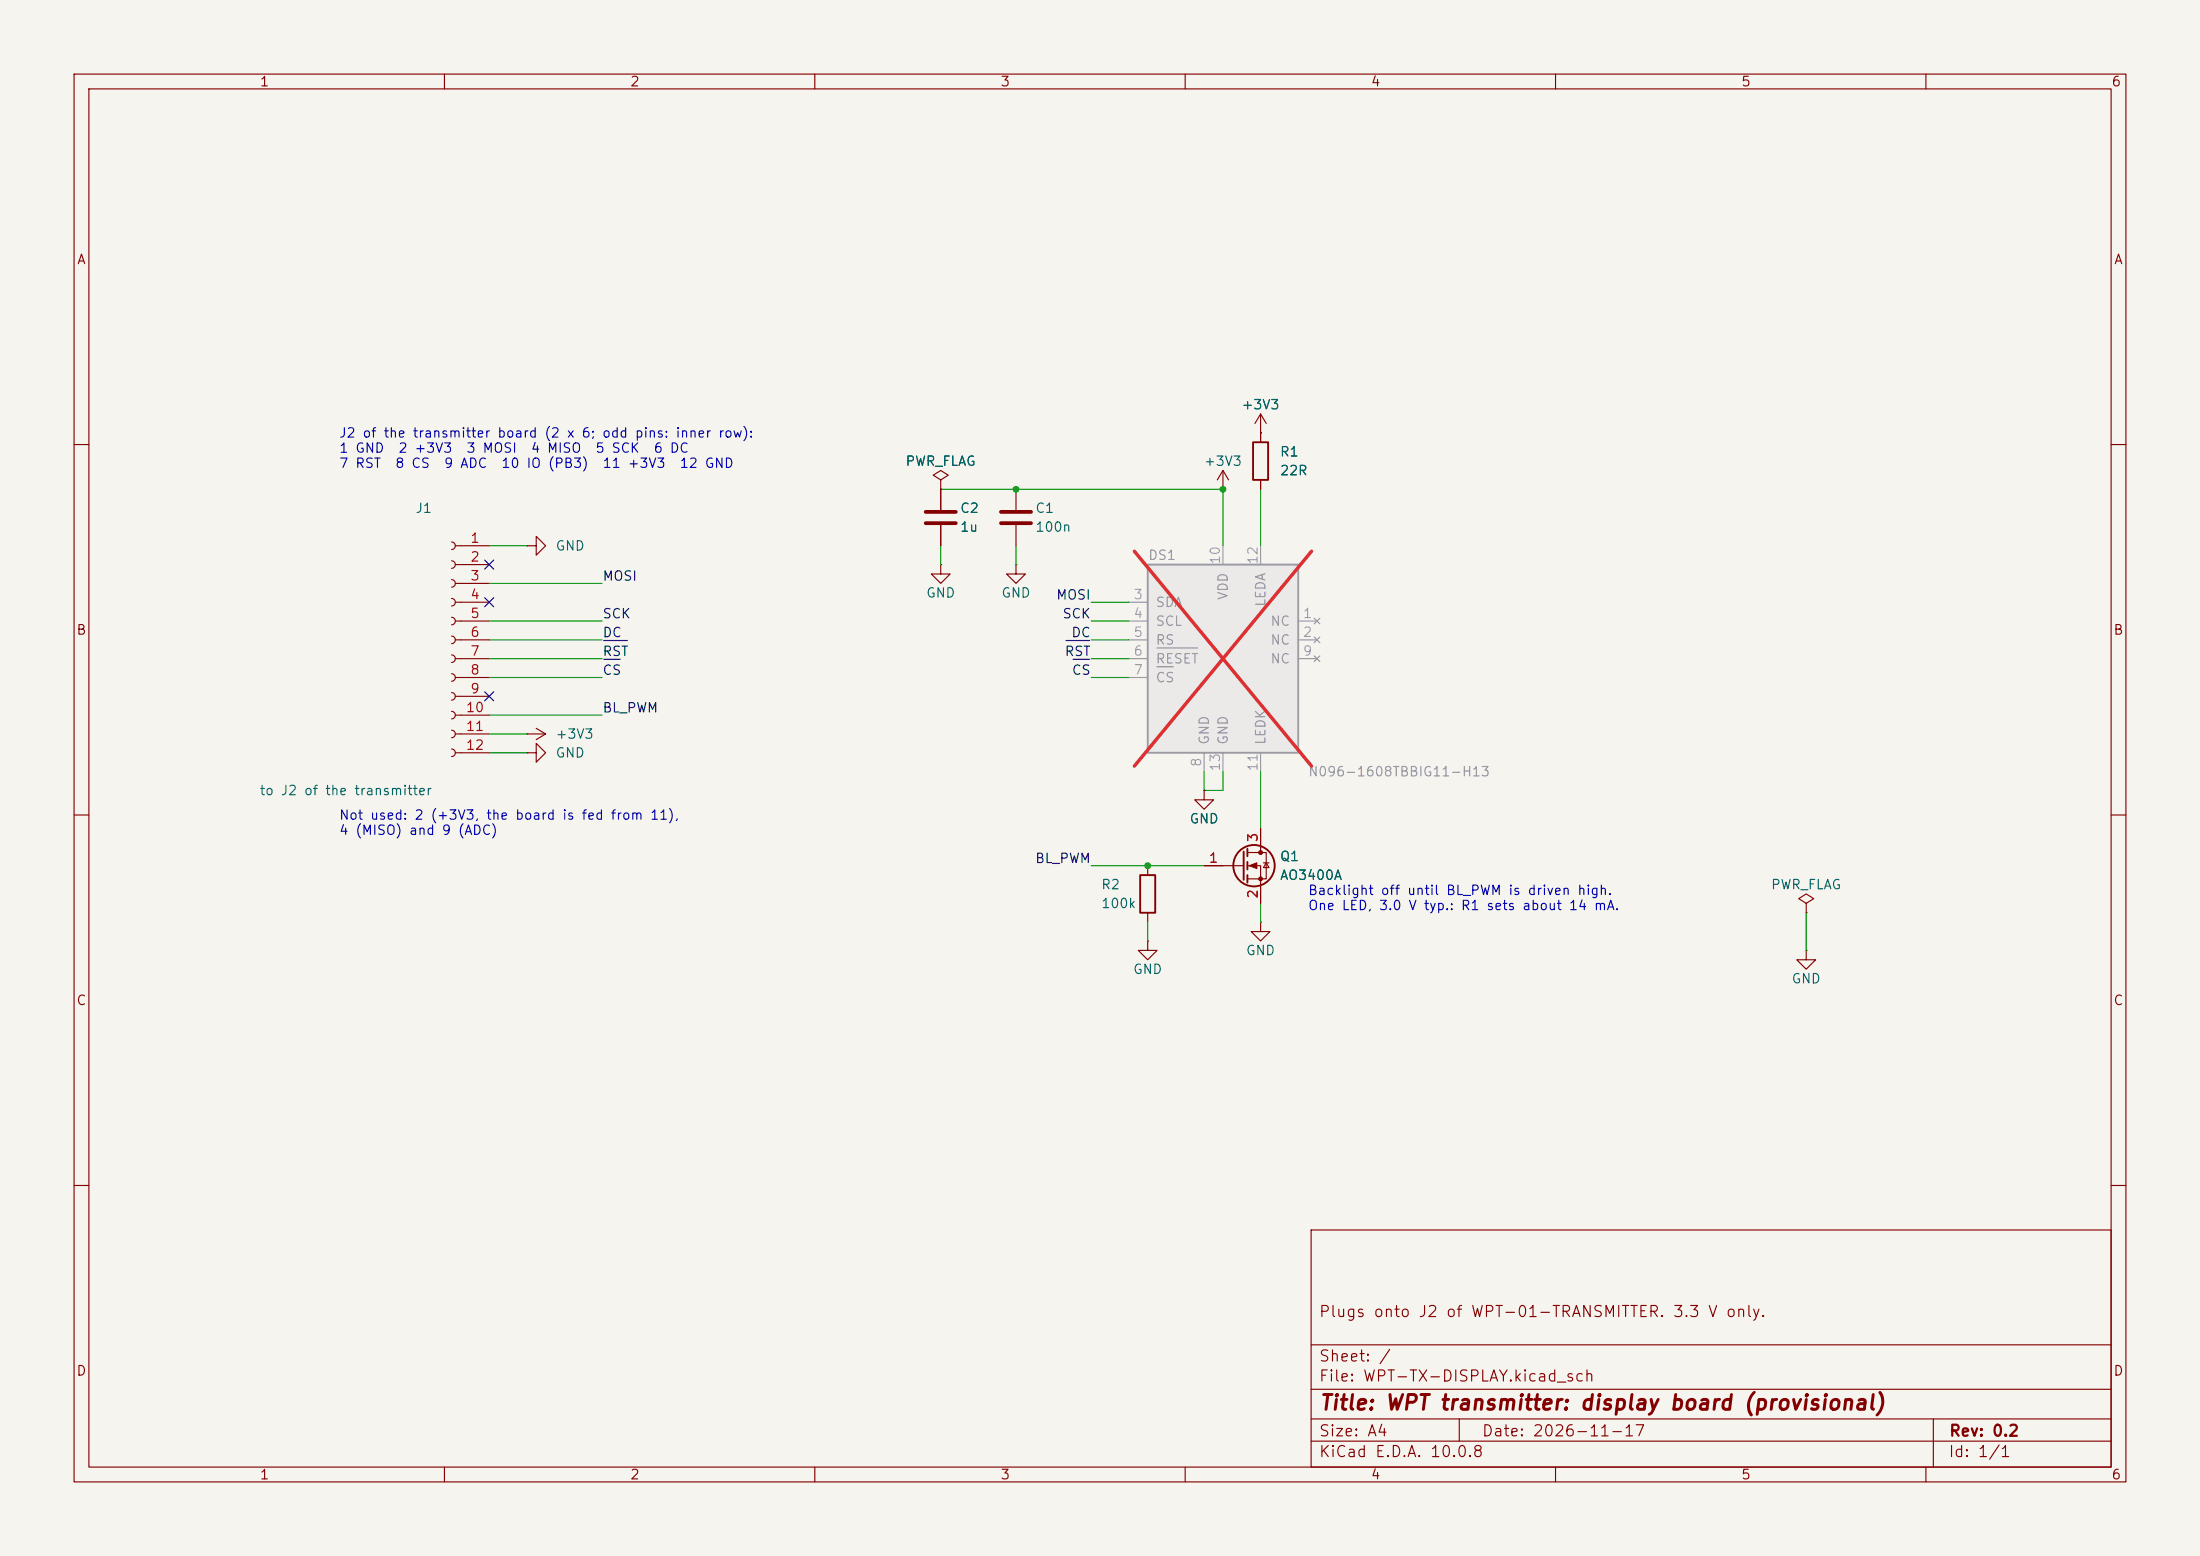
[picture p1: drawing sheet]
(kicad_sch
 (version 20260306)
 (generator "eeschema")
 (generator_version "10.0")
 (paper "A4")
 (title_block
  (title "WPT transmitter: display board (provisional)")
  (date "2026-11-17")
  (rev "0.2")
  (comment 1 "Plugs onto J2 of WPT-01-TRANSMITTER. 3.3 V only."))
 (lib_symbols
  (symbol "Connector:Conn_01x12_Socket"
   (pin_names
    (offset 1.016) (hide yes)) (exclude_from_sim no) (in_bom yes) (on_board yes)
   (in_pos_files yes)
   (duplicate_pin_numbers_are_jumpers no)
   (property "Reference" "J" (at 0 15.24 0) (show_name no) (do_not_autoplace no) (effects (font (size 1.27 1.27))))
   (property "Value" "Conn_01x12_Socket" (at 0 -17.78 0) (show_name no) (do_not_autoplace no) (effects (font (size 1.27 1.27))))
   (property "Footprint" "" (at 0 0 0) (show_name no) (do_not_autoplace no) (hide yes) (effects (font (size 1.27 1.27))))
   (property "Datasheet" "" (at 0 0 0) (show_name no) (do_not_autoplace no) (hide yes) (effects (font (size 1.27 1.27))))
   (property "Description" "Generic connector, single row, 01x12, script generated" (at 0 0 0) (show_name no) (do_not_autoplace no) (hide yes) (effects (font (size 1.27 1.27))))
   (property "ki_locked" "" (at 0 0 0) (show_name no) (do_not_autoplace no) (effects (font (size 1.27 1.27))))
   (symbol "Conn_01x12_Socket_1_1"
    (polyline (pts (xy -1.27 12.7) (xy -0.508 12.7)) (stroke (width 0.1524) (type default)) (fill (type none)))
    (polyline (pts (xy -1.27 10.16) (xy -0.508 10.16)) (stroke (width 0.1524) (type default)) (fill (type none)))
    (polyline (pts (xy -1.27 7.62) (xy -0.508 7.62)) (stroke (width 0.1524) (type default)) (fill (type none)))
    (polyline (pts (xy -1.27 5.08) (xy -0.508 5.08)) (stroke (width 0.1524) (type default)) (fill (type none)))
    (polyline (pts (xy -1.27 2.54) (xy -0.508 2.54)) (stroke (width 0.1524) (type default)) (fill (type none)))
    (polyline (pts (xy -1.27 0) (xy -0.508 0)) (stroke (width 0.1524) (type default)) (fill (type none)))
    (polyline (pts (xy -1.27 -2.54) (xy -0.508 -2.54)) (stroke (width 0.1524) (type default)) (fill (type none)))
    (polyline (pts (xy -1.27 -5.08) (xy -0.508 -5.08)) (stroke (width 0.1524) (type default)) (fill (type none)))
    (polyline (pts (xy -1.27 -7.62) (xy -0.508 -7.62)) (stroke (width 0.1524) (type default)) (fill (type none)))
    (polyline (pts (xy -1.27 -10.16) (xy -0.508 -10.16)) (stroke (width 0.1524) (type default)) (fill (type none)))
    (polyline (pts (xy -1.27 -12.7) (xy -0.508 -12.7)) (stroke (width 0.1524) (type default)) (fill (type none)))
    (polyline (pts (xy -1.27 -15.24) (xy -0.508 -15.24)) (stroke (width 0.1524) (type default)) (fill (type none)))
    (arc (start 0 12.192) (mid -0.5058 12.7) (end 0 13.208) (stroke (width 0.1524) (type default)) (fill (type none)))
    (arc (start 0 9.652) (mid -0.5058 10.16) (end 0 10.668) (stroke (width 0.1524) (type default)) (fill (type none)))
    (arc (start 0 7.112) (mid -0.5058 7.62) (end 0 8.128) (stroke (width 0.1524) (type default)) (fill (type none)))
    (arc (start 0 4.572) (mid -0.5058 5.08) (end 0 5.588) (stroke (width 0.1524) (type default)) (fill (type none)))
    (arc (start 0 2.032) (mid -0.5058 2.54) (end 0 3.048) (stroke (width 0.1524) (type default)) (fill (type none)))
    (arc (start 0 -0.508) (mid -0.5058 0) (end 0 0.508) (stroke (width 0.1524) (type default)) (fill (type none)))
    (arc (start 0 -3.048) (mid -0.5058 -2.54) (end 0 -2.032) (stroke (width 0.1524) (type default)) (fill (type none)))
    (arc (start 0 -5.588) (mid -0.5058 -5.08) (end 0 -4.572) (stroke (width 0.1524) (type default)) (fill (type none)))
    (arc (start 0 -8.128) (mid -0.5058 -7.62) (end 0 -7.112) (stroke (width 0.1524) (type default)) (fill (type none)))
    (arc (start 0 -10.668) (mid -0.5058 -10.16) (end 0 -9.652) (stroke (width 0.1524) (type default)) (fill (type none)))
    (arc (start 0 -13.208) (mid -0.5058 -12.7) (end 0 -12.192) (stroke (width 0.1524) (type default)) (fill (type none)))
    (arc (start 0 -15.748) (mid -0.5058 -15.24) (end 0 -14.732) (stroke (width 0.1524) (type default)) (fill (type none)))
    (pin passive line (at -5.08 12.7 0) (length 3.81) (name "Pin_1" (effects (font (size 1.27 1.27)))) (number "1" (effects (font (size 1.27 1.27)))))
    (pin passive line (at -5.08 10.16 0) (length 3.81) (name "Pin_2" (effects (font (size 1.27 1.27)))) (number "2" (effects (font (size 1.27 1.27)))))
    (pin passive line (at -5.08 7.62 0) (length 3.81) (name "Pin_3" (effects (font (size 1.27 1.27)))) (number "3" (effects (font (size 1.27 1.27)))))
    (pin passive line (at -5.08 5.08 0) (length 3.81) (name "Pin_4" (effects (font (size 1.27 1.27)))) (number "4" (effects (font (size 1.27 1.27)))))
    (pin passive line (at -5.08 2.54 0) (length 3.81) (name "Pin_5" (effects (font (size 1.27 1.27)))) (number "5" (effects (font (size 1.27 1.27)))))
    (pin passive line (at -5.08 0 0) (length 3.81) (name "Pin_6" (effects (font (size 1.27 1.27)))) (number "6" (effects (font (size 1.27 1.27)))))
    (pin passive line (at -5.08 -2.54 0) (length 3.81) (name "Pin_7" (effects (font (size 1.27 1.27)))) (number "7" (effects (font (size 1.27 1.27)))))
    (pin passive line (at -5.08 -5.08 0) (length 3.81) (name "Pin_8" (effects (font (size 1.27 1.27)))) (number "8" (effects (font (size 1.27 1.27)))))
    (pin passive line (at -5.08 -7.62 0) (length 3.81) (name "Pin_9" (effects (font (size 1.27 1.27)))) (number "9" (effects (font (size 1.27 1.27)))))
    (pin passive line (at -5.08 -10.16 0) (length 3.81) (name "Pin_10" (effects (font (size 1.27 1.27)))) (number "10" (effects (font (size 1.27 1.27)))))
    (pin passive line (at -5.08 -12.7 0) (length 3.81) (name "Pin_11" (effects (font (size 1.27 1.27)))) (number "11" (effects (font (size 1.27 1.27)))))
    (pin passive line (at -5.08 -15.24 0) (length 3.81) (name "Pin_12" (effects (font (size 1.27 1.27)))) (number "12" (effects (font (size 1.27 1.27))))))
   (embedded_fonts no))
  (symbol "Device:C"
   (pin_numbers (hide yes))
   (pin_names
    (offset 0.254)) (exclude_from_sim no) (in_bom yes) (on_board yes)
   (in_pos_files yes)
   (duplicate_pin_numbers_are_jumpers no)
   (property "Reference" "C" (at 0.635 2.54 0) (show_name no) (do_not_autoplace no) (effects (font (size 1.27 1.27)) (justify left)))
   (property "Value" "C" (at 0.635 -2.54 0) (show_name no) (do_not_autoplace no) (effects (font (size 1.27 1.27)) (justify left)))
   (property "Footprint" "" (at 0.9652 -3.81 0) (show_name no) (do_not_autoplace no) (hide yes) (effects (font (size 1.27 1.27))))
   (property "Datasheet" "" (at 0 0 0) (show_name no) (do_not_autoplace no) (hide yes) (effects (font (size 1.27 1.27))))
   (property "Description" "Unpolarized capacitor" (at 0 0 0) (show_name no) (do_not_autoplace no) (hide yes) (effects (font (size 1.27 1.27))))
   (symbol "C_0_1"
    (polyline (pts (xy -2.032 0.762) (xy 2.032 0.762)) (stroke (width 0.508) (type default)) (fill (type none)))
    (polyline (pts (xy -2.032 -0.762) (xy 2.032 -0.762)) (stroke (width 0.508) (type default)) (fill (type none))))
   (symbol "C_1_1"
    (pin passive line (at 0 3.81 270) (length 2.794) (name "" (effects (font (size 1.27 1.27)))) (number "1" (effects (font (size 1.27 1.27)))))
    (pin passive line (at 0 -3.81 90) (length 2.794) (name "" (effects (font (size 1.27 1.27)))) (number "2" (effects (font (size 1.27 1.27))))))
   (embedded_fonts no))
  (symbol "Device:R"
   (pin_numbers (hide yes))
   (pin_names
    (offset 0)) (exclude_from_sim no) (in_bom yes) (on_board yes)
   (in_pos_files yes)
   (duplicate_pin_numbers_are_jumpers no)
   (property "Reference" "R" (at 2.032 0 90) (show_name no) (do_not_autoplace no) (effects (font (size 1.27 1.27))))
   (property "Value" "R" (at 0 0 90) (show_name no) (do_not_autoplace no) (effects (font (size 1.27 1.27))))
   (property "Footprint" "" (at -1.778 0 90) (show_name no) (do_not_autoplace no) (hide yes) (effects (font (size 1.27 1.27))))
   (property "Datasheet" "" (at 0 0 0) (show_name no) (do_not_autoplace no) (hide yes) (effects (font (size 1.27 1.27))))
   (property "Description" "Resistor" (at 0 0 0) (show_name no) (do_not_autoplace no) (hide yes) (effects (font (size 1.27 1.27))))
   (symbol "R_0_1"
    (rectangle (start -1.016 -2.54) (end 1.016 2.54) (stroke (width 0.254) (type default)) (fill (type none))))
   (symbol "R_1_1"
    (pin passive line (at 0 3.81 270) (length 1.27) (name "" (effects (font (size 1.27 1.27)))) (number "1" (effects (font (size 1.27 1.27)))))
    (pin passive line (at 0 -3.81 90) (length 1.27) (name "" (effects (font (size 1.27 1.27)))) (number "2" (effects (font (size 1.27 1.27))))))
   (embedded_fonts no))
  (symbol "Transistor_FET:Q_NMOS_GSD"
   (pin_names
    (offset 0) (hide yes)) (exclude_from_sim no) (in_bom yes) (on_board yes)
   (in_pos_files yes)
   (duplicate_pin_numbers_are_jumpers no)
   (property "Reference" "Q" (at 5.08 1.905 0) (show_name no) (do_not_autoplace no) (effects (font (size 1.27 1.27)) (justify left)))
   (property "Value" "Q_NMOS_GSD" (at 5.08 0 0) (show_name no) (do_not_autoplace no) (effects (font (size 1.27 1.27)) (justify left)))
   (property "Footprint" "" (at 5.08 2.54 0) (show_name no) (do_not_autoplace no) (hide yes) (effects (font (size 1.27 1.27))))
   (property "Datasheet" "" (at 0 0 0) (show_name no) (do_not_autoplace no) (hide yes) (effects (font (size 1.27 1.27))))
   (property "Description" "N-MOSFET transistor, gate/source/drain" (at 0 0 0) (show_name no) (do_not_autoplace no) (hide yes) (effects (font (size 1.27 1.27))))
   (symbol "Q_NMOS_GSD_0_1"
    (polyline (pts (xy 0.254 1.905) (xy 0.254 -1.905)) (stroke (width 0.254) (type default)) (fill (type none)))
    (polyline (pts (xy 0.254 0) (xy -2.54 0)) (stroke (width 0) (type default)) (fill (type none)))
    (polyline (pts (xy 0.762 2.286) (xy 0.762 1.27)) (stroke (width 0.254) (type default)) (fill (type none)))
    (polyline (pts (xy 0.762 0.508) (xy 0.762 -0.508)) (stroke (width 0.254) (type default)) (fill (type none)))
    (polyline (pts (xy 0.762 -1.27) (xy 0.762 -2.286)) (stroke (width 0.254) (type default)) (fill (type none)))
    (polyline (pts (xy 0.762 -1.778) (xy 3.302 -1.778) (xy 3.302 1.778) (xy 0.762 1.778)) (stroke (width 0) (type default)) (fill (type none)))
    (polyline (pts (xy 1.016 0) (xy 2.032 0.381) (xy 2.032 -0.381) (xy 1.016 0)) (stroke (width 0) (type default)) (fill (type outline)))
    (circle (center 1.651 0) (radius 2.794) (stroke (width 0.254) (type default)) (fill (type none)))
    (polyline (pts (xy 2.54 2.54) (xy 2.54 1.778)) (stroke (width 0) (type default)) (fill (type none)))
    (circle (center 2.54 1.778) (radius 0.254) (stroke (width 0) (type default)) (fill (type outline)))
    (circle (center 2.54 -1.778) (radius 0.254) (stroke (width 0) (type default)) (fill (type outline)))
    (polyline (pts (xy 2.54 -2.54) (xy 2.54 0) (xy 0.762 0)) (stroke (width 0) (type default)) (fill (type none)))
    (polyline (pts (xy 2.921 0.381) (xy 3.683 0.381)) (stroke (width 0) (type default)) (fill (type none)))
    (polyline (pts (xy 3.302 0.381) (xy 2.921 -0.254) (xy 3.683 -0.254) (xy 3.302 0.381)) (stroke (width 0) (type default)) (fill (type none))))
   (symbol "Q_NMOS_GSD_1_1"
    (pin input line (at -5.08 0 0) (length 2.54) (name "G" (effects (font (size 1.27 1.27)))) (number "1" (effects (font (size 1.27 1.27)))))
    (pin passive line (at 2.54 -5.08 90) (length 2.54) (name "S" (effects (font (size 1.27 1.27)))) (number "2" (effects (font (size 1.27 1.27)))))
    (pin passive line (at 2.54 5.08 270) (length 2.54) (name "D" (effects (font (size 1.27 1.27)))) (number "3" (effects (font (size 1.27 1.27))))))
   (embedded_fonts no))
  (symbol "WPT_Display:TFT_0.96in_80x160_ST7735S_FPC13"
   (pin_names
    (offset 1.016)) (exclude_from_sim no) (in_bom yes) (on_board yes)
   (in_pos_files yes)
   (duplicate_pin_numbers_are_jumpers no)
   (property "Reference" "DS" (at -10.16 13.97 0) (show_name no) (do_not_autoplace no) (effects (font (size 1.27 1.27))))
   (property "Value" "TFT_0.96in_80x160_ST7735S_FPC13" (at 2.54 -13.97 0) (show_name no) (do_not_autoplace no) (effects (font (size 1.27 1.27))))
   (property "Footprint" "WPT_Display:TFT_0.96in_80x160_FPC13_P0.7mm_Folded" (at 0 -20.32 0) (show_name no) (do_not_autoplace no) (hide yes) (effects (font (size 1.27 1.27))))
   (property "Datasheet" "https://www.lcsc.com/datasheet/C2890616.pdf" (at 0 -22.86 0) (show_name no) (do_not_autoplace no) (hide yes) (effects (font (size 1.27 1.27))))
   (property "Description" "0.96 inch IPS TFT, 80 x 160, ST7735S, 4-wire SPI, one white LED, 13-contact flex tail with 0.7 mm pitch for soldering" (at 0 -25.4 0) (show_name no) (do_not_autoplace no) (hide yes) (effects (font (size 1.27 1.27))))
   (symbol "TFT_0.96in_80x160_ST7735S_FPC13_0_1"
    (rectangle (start -10.16 12.7) (end 10.16 -12.7) (stroke (width 0.254) (type default)) (fill (type background))))
   (symbol "TFT_0.96in_80x160_ST7735S_FPC13_1_1"
    (pin bidirectional line (at -12.7 7.62 0) (length 2.54) (name "SDA" (effects (font (size 1.27 1.27)))) (number "3" (effects (font (size 1.27 1.27)))))
    (pin input line (at -12.7 5.08 0) (length 2.54) (name "SCL" (effects (font (size 1.27 1.27)))) (number "4" (effects (font (size 1.27 1.27)))))
    (pin input line (at -12.7 2.54 0) (length 2.54) (name "RS" (effects (font (size 1.27 1.27)))) (number "5" (effects (font (size 1.27 1.27)))))
    (pin input line (at -12.7 0 0) (length 2.54) (name "~{RESET}" (effects (font (size 1.27 1.27)))) (number "6" (effects (font (size 1.27 1.27)))))
    (pin input line (at -12.7 -2.54 0) (length 2.54) (name "~{CS}" (effects (font (size 1.27 1.27)))) (number "7" (effects (font (size 1.27 1.27)))))
    (pin power_in line (at 0 15.24 270) (length 2.54) (name "VDD" (effects (font (size 1.27 1.27)))) (number "10" (effects (font (size 1.27 1.27)))))
    (pin passive line (at 5.08 15.24 270) (length 2.54) (name "LEDA" (effects (font (size 1.27 1.27)))) (number "12" (effects (font (size 1.27 1.27)))))
    (pin power_in line (at -2.54 -15.24 90) (length 2.54) (name "GND" (effects (font (size 1.27 1.27)))) (number "8" (effects (font (size 1.27 1.27)))))
    (pin power_in line (at 0 -15.24 90) (length 2.54) (name "GND" (effects (font (size 1.27 1.27)))) (number "13" (effects (font (size 1.27 1.27)))))
    (pin passive line (at 5.08 -15.24 90) (length 2.54) (name "LEDK" (effects (font (size 1.27 1.27)))) (number "11" (effects (font (size 1.27 1.27)))))
    (pin no_connect line (at 12.7 5.08 180) (length 2.54) (name "NC" (effects (font (size 1.27 1.27)))) (number "1" (effects (font (size 1.27 1.27)))))
    (pin no_connect line (at 12.7 2.54 180) (length 2.54) (name "NC" (effects (font (size 1.27 1.27)))) (number "2" (effects (font (size 1.27 1.27)))))
    (pin no_connect line (at 12.7 0 180) (length 2.54) (name "NC" (effects (font (size 1.27 1.27)))) (number "9" (effects (font (size 1.27 1.27))))))
   (embedded_fonts no))
  (symbol "power:+3V3"
   (power global)
   (pin_numbers (hide yes))
   (pin_names
    (offset 0) (hide yes)) (exclude_from_sim no) (in_bom yes) (on_board yes)
   (in_pos_files yes)
   (duplicate_pin_numbers_are_jumpers no)
   (property "Reference" "#PWR" (at 0 -3.81 0) (show_name no) (do_not_autoplace no) (hide yes) (effects (font (size 1.27 1.27))))
   (property "Value" "+3V3" (at 0 3.556 0) (show_name no) (do_not_autoplace no) (effects (font (size 1.27 1.27))))
   (property "Footprint" "" (at 0 0 0) (show_name no) (do_not_autoplace no) (hide yes) (effects (font (size 1.27 1.27))))
   (property "Datasheet" "" (at 0 0 0) (show_name no) (do_not_autoplace no) (hide yes) (effects (font (size 1.27 1.27))))
   (property "Description" "Power symbol creates a global label with name \"+3V3\"" (at 0 0 0) (show_name no) (do_not_autoplace no) (hide yes) (effects (font (size 1.27 1.27))))
   (symbol "+3V3_0_1"
    (polyline (pts (xy -0.762 1.27) (xy 0 2.54)) (stroke (width 0) (type default)) (fill (type none)))
    (polyline (pts (xy 0 2.54) (xy 0.762 1.27)) (stroke (width 0) (type default)) (fill (type none)))
    (polyline (pts (xy 0 0) (xy 0 2.54)) (stroke (width 0) (type default)) (fill (type none))))
   (symbol "+3V3_1_1"
    (pin power_in line (at 0 0 90) (length 0) (name "" (effects (font (size 1.27 1.27)))) (number "1" (effects (font (size 1.27 1.27))))))
   (embedded_fonts no))
  (symbol "power:GND"
   (power global)
   (pin_numbers (hide yes))
   (pin_names
    (offset 0) (hide yes)) (exclude_from_sim no) (in_bom yes) (on_board yes)
   (in_pos_files yes)
   (duplicate_pin_numbers_are_jumpers no)
   (property "Reference" "#PWR" (at 0 -6.35 0) (show_name no) (do_not_autoplace no) (hide yes) (effects (font (size 1.27 1.27))))
   (property "Value" "GND" (at 0 -3.81 0) (show_name no) (do_not_autoplace no) (effects (font (size 1.27 1.27))))
   (property "Footprint" "" (at 0 0 0) (show_name no) (do_not_autoplace no) (hide yes) (effects (font (size 1.27 1.27))))
   (property "Datasheet" "" (at 0 0 0) (show_name no) (do_not_autoplace no) (hide yes) (effects (font (size 1.27 1.27))))
   (property "Description" "Power symbol creates a global label with name \"GND\" , ground" (at 0 0 0) (show_name no) (do_not_autoplace no) (hide yes) (effects (font (size 1.27 1.27))))
   (symbol "GND_0_1"
    (polyline (pts (xy 0 0) (xy 0 -1.27) (xy 1.27 -1.27) (xy 0 -2.54) (xy -1.27 -1.27) (xy 0 -1.27)) (stroke (width 0) (type default)) (fill (type none))))
   (symbol "GND_1_1"
    (pin power_in line (at 0 0 270) (length 0) (name "" (effects (font (size 1.27 1.27)))) (number "1" (effects (font (size 1.27 1.27))))))
   (embedded_fonts no))
  (symbol "power:PWR_FLAG"
   (power global)
   (pin_numbers (hide yes))
   (pin_names
    (offset 0) (hide yes)) (exclude_from_sim no) (in_bom yes) (on_board yes)
   (in_pos_files yes)
   (duplicate_pin_numbers_are_jumpers no)
   (property "Reference" "#FLG" (at 0 1.905 0) (show_name no) (do_not_autoplace no) (hide yes) (effects (font (size 1.27 1.27))))
   (property "Value" "PWR_FLAG" (at 0 3.81 0) (show_name no) (do_not_autoplace no) (effects (font (size 1.27 1.27))))
   (property "Footprint" "" (at 0 0 0) (show_name no) (do_not_autoplace no) (hide yes) (effects (font (size 1.27 1.27))))
   (property "Datasheet" "" (at 0 0 0) (show_name no) (do_not_autoplace no) (hide yes) (effects (font (size 1.27 1.27))))
   (property "Description" "Special symbol for telling ERC where power comes from" (at 0 0 0) (show_name no) (do_not_autoplace no) (hide yes) (effects (font (size 1.27 1.27))))
   (symbol "PWR_FLAG_0_0"
    (pin power_out line (at 0 0 90) (length 0) (name "" (effects (font (size 1.27 1.27)))) (number "1" (effects (font (size 1.27 1.27))))))
   (symbol "PWR_FLAG_0_1"
    (polyline (pts (xy 0 0) (xy 0 1.27) (xy -1.016 1.905) (xy 0 2.54) (xy 1.016 1.905) (xy 0 1.27)) (stroke (width 0) (type default)) (fill (type none))))
   (embedded_fonts no)))
 (symbol
  (lib_id "Connector:Conn_01x12_Socket")
  (at 60.96 86.36 0)
  (mirror y)
  (unit 1)
  (body_style 1)
  (exclude_from_sim no)
  (in_bom yes)
  (on_board yes)
  (in_pos_files yes)
  (dnp no)
  (property "Reference" "J1" (at 58.42 68.58 0) (show_name no) (do_not_autoplace no) (effects (font (size 1.27 1.27)) (justify left)))
  (property "Value" "to J2 of the transmitter" (at 58.42 106.68 0) (show_name no) (do_not_autoplace no) (effects (font (size 1.27 1.27)) (justify left)))
  (property "Footprint" "Connector_PinSocket_2.54mm:PinSocket_2x06_P2.54mm_Vertical_SMD" (at 60.96 86.36 0) (hide yes) (show_name no) (do_not_autoplace no) (effects (font (size 1.27 1.27))))
  (property "Datasheet" "https://suddendocs.samtec.com/catalog_english/ssm_sm.pdf" (at 60.96 86.36 0) (hide yes) (show_name no) (do_not_autoplace no) (effects (font (size 1.27 1.27))))
  (property "Description" "Socket strip, 2.54 mm, 2 x 6, surface mount, vertical, 7.37 mm high; for square posts of 0.64 mm" (at 60.96 86.36 0) (hide yes) (show_name no) (do_not_autoplace no) (effects (font (size 1.27 1.27))))
  (property "Manufacturer" "Samtec" (at 60.96 86.36 0) (hide yes) (show_name no) (do_not_autoplace no) (effects (font (size 1.27 1.27))))
  (property "Manufacturer Part Number" "SSM-106-L-DV" (at 60.96 86.36 0) (hide yes) (show_name no) (do_not_autoplace no) (effects (font (size 1.27 1.27))))
  (property "Assembly Note" "J1: on the back of the board (the side that faces the transmitter board). Surface mount, 7.37 mm high: do not substitute another height. SSM-106-F-DV (gold flash) is the same part with thinner plating" (at 60.96 86.36 0) (hide yes) (show_name no) (do_not_autoplace no) (effects (font (size 1.27 1.27))))
  (pin "1")
  (pin "2")
  (pin "3")
  (pin "4")
  (pin "5")
  (pin "6")
  (pin "7")
  (pin "8")
  (pin "9")
  (pin "10")
  (pin "11")
  (pin "12"))
 (wire
  (pts (xy 66.04 73.66) (xy 71.12 73.66))
  (stroke (width 0) (type default)))
 (symbol
  (lib_id "power:GND")
  (at 71.12 73.66 90)
  (unit 1)
  (body_style 1)
  (exclude_from_sim no)
  (in_bom no)
  (on_board yes)
  (in_pos_files yes)
  (dnp no)
  (property "Reference" "#PWR01" (at 73.66 73.66 0) (hide yes) (show_name no) (do_not_autoplace no) (effects (font (size 1.27 1.27)) (justify left)))
  (property "Value" "GND" (at 74.93 73.66 90) (show_name no) (do_not_autoplace no) (effects (font (size 1.27 1.27)) (justify right)))
  (property "Footprint" "" (at 71.12 73.66 0) (hide yes) (show_name no) (do_not_autoplace no) (effects (font (size 1.27 1.27))))
  (property "Datasheet" "~" (at 71.12 73.66 0) (hide yes) (show_name no) (do_not_autoplace no) (effects (font (size 1.27 1.27))))
  (property "Description" "Power symbol creates a global label with name \\\"GND\\\" , ground" (at 71.12 73.66 0) (hide yes) (show_name no) (do_not_autoplace no) (effects (font (size 1.27 1.27))))
  (pin "1"))
 (no_connect
  (at 66.04 76.2))
 (wire
  (pts (xy 66.04 78.74) (xy 81.28 78.74))
  (stroke (width 0) (type default)))
 (label "MOSI"
  (at 81.28 78.74 0)
  (effects (font (size 1.27 1.27)) (justify left bottom)))
 (no_connect
  (at 66.04 81.28))
 (wire
  (pts (xy 66.04 83.82) (xy 81.28 83.82))
  (stroke (width 0) (type default)))
 (label "SCK"
  (at 81.28 83.82 0)
  (effects (font (size 1.27 1.27)) (justify left bottom)))
 (wire
  (pts (xy 66.04 86.36) (xy 81.28 86.36))
  (stroke (width 0) (type default)))
 (label "DC"
  (at 81.28 86.36 0)
  (effects (font (size 1.27 1.27)) (justify left bottom)))
 (wire
  (pts (xy 66.04 88.9) (xy 81.28 88.9))
  (stroke (width 0) (type default)))
 (label "~{RST}"
  (at 81.28 88.9 0)
  (effects (font (size 1.27 1.27)) (justify left bottom)))
 (wire
  (pts (xy 66.04 91.44) (xy 81.28 91.44))
  (stroke (width 0) (type default)))
 (label "~{CS}"
  (at 81.28 91.44 0)
  (effects (font (size 1.27 1.27)) (justify left bottom)))
 (no_connect
  (at 66.04 93.98))
 (wire
  (pts (xy 66.04 96.52) (xy 81.28 96.52))
  (stroke (width 0) (type default)))
 (label "BL_PWM"
  (at 81.28 96.52 0)
  (effects (font (size 1.27 1.27)) (justify left bottom)))
 (wire
  (pts (xy 66.04 99.06) (xy 71.12 99.06))
  (stroke (width 0) (type default)))
 (symbol
  (lib_id "power:+3V3")
  (at 71.12 99.06 270)
  (unit 1)
  (body_style 1)
  (exclude_from_sim no)
  (in_bom no)
  (on_board yes)
  (in_pos_files yes)
  (dnp no)
  (property "Reference" "#PWR02" (at 73.66 99.06 0) (hide yes) (show_name no) (do_not_autoplace no) (effects (font (size 1.27 1.27)) (justify left)))
  (property "Value" "+3V3" (at 74.93 99.06 90) (show_name no) (do_not_autoplace no) (effects (font (size 1.27 1.27)) (justify left)))
  (property "Footprint" "" (at 71.12 99.06 0) (hide yes) (show_name no) (do_not_autoplace no) (effects (font (size 1.27 1.27))))
  (property "Datasheet" "~" (at 71.12 99.06 0) (hide yes) (show_name no) (do_not_autoplace no) (effects (font (size 1.27 1.27))))
  (property "Description" "Power symbol creates a global label with name \\\"+3V3\\\"" (at 71.12 99.06 0) (hide yes) (show_name no) (do_not_autoplace no) (effects (font (size 1.27 1.27))))
  (pin "1"))
 (wire
  (pts (xy 66.04 101.6) (xy 71.12 101.6))
  (stroke (width 0) (type default)))
 (symbol
  (lib_id "power:GND")
  (at 71.12 101.6 90)
  (unit 1)
  (body_style 1)
  (exclude_from_sim no)
  (in_bom no)
  (on_board yes)
  (in_pos_files yes)
  (dnp no)
  (property "Reference" "#PWR03" (at 73.66 101.6 0) (hide yes) (show_name no) (do_not_autoplace no) (effects (font (size 1.27 1.27)) (justify left)))
  (property "Value" "GND" (at 74.93 101.6 90) (show_name no) (do_not_autoplace no) (effects (font (size 1.27 1.27)) (justify right)))
  (property "Footprint" "" (at 71.12 101.6 0) (hide yes) (show_name no) (do_not_autoplace no) (effects (font (size 1.27 1.27))))
  (property "Datasheet" "~" (at 71.12 101.6 0) (hide yes) (show_name no) (do_not_autoplace no) (effects (font (size 1.27 1.27))))
  (property "Description" "Power symbol creates a global label with name \\\"GND\\\" , ground" (at 71.12 101.6 0) (hide yes) (show_name no) (do_not_autoplace no) (effects (font (size 1.27 1.27))))
  (pin "1"))
 (text "Not used: 2 (+3V3, the board is fed from 11),\n4 (MISO) and 9 (ADC)"
  (exclude_from_sim no)
  (at 45.72 113.03 0)
  (effects (font (size 1.27 1.27)) (justify left bottom)))
 (text "J2 of the transmitter board (2 x 6; odd pins: inner row):\n1 GND  2 +3V3  3 MOSI  4 MISO  5 SCK  6 DC\n7 RST  8 CS  9 ADC  10 IO (PB3)  11 +3V3  12 GND"
  (exclude_from_sim no)
  (at 45.72 63.5 0)
  (effects (font (size 1.27 1.27)) (justify left bottom)))
 (symbol
  (lib_id "WPT_Display:TFT_0.96in_80x160_ST7735S_FPC13")
  (at 165.1 88.9 0)
  (unit 1)
  (body_style 1)
  (exclude_from_sim no)
  (in_bom yes)
  (on_board yes)
  (in_pos_files no)
  (dnp yes)
  (property "Reference" "DS1" (at 154.94 74.93 0) (show_name no) (do_not_autoplace no) (effects (font (size 1.27 1.27)) (justify left)))
  (property "Value" "N096-1608TBBIG11-H13" (at 176.53 104.14 0) (show_name no) (do_not_autoplace no) (effects (font (size 1.27 1.27)) (justify left)))
  (property "Footprint" "WPT_Display:TFT_0.96in_80x160_FPC13_P0.7mm_Folded" (at 165.1 88.9 0) (hide yes) (show_name no) (do_not_autoplace no) (effects (font (size 1.27 1.27))))
  (property "Datasheet" "https://www.lcsc.com/datasheet/C2890616.pdf" (at 165.1 88.9 0) (hide yes) (show_name no) (do_not_autoplace no) (effects (font (size 1.27 1.27))))
  (property "Description" "0.96 inch IPS TFT, 80 x 160, ST7735S, 4-wire SPI, one white LED, 13-contact flex tail with 0.7 mm pitch for soldering" (at 165.1 88.9 0) (hide yes) (show_name no) (do_not_autoplace no) (effects (font (size 1.27 1.27))))
  (property "Manufacturer" "Wisevision" (at 165.1 88.9 0) (hide yes) (show_name no) (do_not_autoplace no) (effects (font (size 1.27 1.27))))
  (property "Manufacturer Part Number" "N096-1608TBBIG11-H13" (at 165.1 88.9 0) (hide yes) (show_name no) (do_not_autoplace no) (effects (font (size 1.27 1.27))))
  (property "Assembly Note" "DS1: not bought and not fitted by the assembler (DNP: not in the BOM that is sent). By hand, after everything else: solder the 13 contacts of the flex tail to the lands with the module lying face down beside the board (the two holes of the tail over the two circles of the silkscreen, contact 1 at the \"1\"), cover the joints with polyimide tape, then fold the module over onto double-sided tape. Same tail and pins: Midas MDT0096A2IS-SPI, Focus LCDs E096GA-SW500-N" (at 165.1 88.9 0) (hide yes) (show_name no) (do_not_autoplace no) (effects (font (size 1.27 1.27))))
  (pin "3")
  (pin "4")
  (pin "5")
  (pin "6")
  (pin "7")
  (pin "10")
  (pin "12")
  (pin "8")
  (pin "13")
  (pin "11")
  (pin "1")
  (pin "2")
  (pin "9"))
 (wire
  (pts (xy 152.4 81.28) (xy 147.32 81.28))
  (stroke (width 0) (type default)))
 (label "MOSI"
  (at 147.32 81.28 180)
  (effects (font (size 1.27 1.27)) (justify right bottom)))
 (wire
  (pts (xy 152.4 83.82) (xy 147.32 83.82))
  (stroke (width 0) (type default)))
 (label "SCK"
  (at 147.32 83.82 180)
  (effects (font (size 1.27 1.27)) (justify right bottom)))
 (wire
  (pts (xy 152.4 86.36) (xy 147.32 86.36))
  (stroke (width 0) (type default)))
 (label "DC"
  (at 147.32 86.36 180)
  (effects (font (size 1.27 1.27)) (justify right bottom)))
 (wire
  (pts (xy 152.4 88.9) (xy 147.32 88.9))
  (stroke (width 0) (type default)))
 (label "~{RST}"
  (at 147.32 88.9 180)
  (effects (font (size 1.27 1.27)) (justify right bottom)))
 (wire
  (pts (xy 152.4 91.44) (xy 147.32 91.44))
  (stroke (width 0) (type default)))
 (label "~{CS}"
  (at 147.32 91.44 180)
  (effects (font (size 1.27 1.27)) (justify right bottom)))
 (wire
  (pts (xy 165.1 73.66) (xy 165.1 66.04))
  (stroke (width 0) (type default)))
 (symbol
  (lib_id "power:+3V3")
  (at 165.1 66.04 0)
  (unit 1)
  (body_style 1)
  (exclude_from_sim no)
  (in_bom no)
  (on_board yes)
  (in_pos_files yes)
  (dnp no)
  (property "Reference" "#PWR04" (at 165.1 69.85 0) (hide yes) (show_name no) (do_not_autoplace no) (effects (font (size 1.27 1.27)) (justify left)))
  (property "Value" "+3V3" (at 165.1 62.23 0) (show_name no) (do_not_autoplace no) (effects (font (size 1.27 1.27))))
  (property "Footprint" "" (at 165.1 66.04 0) (hide yes) (show_name no) (do_not_autoplace no) (effects (font (size 1.27 1.27))))
  (property "Datasheet" "~" (at 165.1 66.04 0) (hide yes) (show_name no) (do_not_autoplace no) (effects (font (size 1.27 1.27))))
  (property "Description" "Power symbol creates a global label with name \\\"+3V3\\\"" (at 165.1 66.04 0) (hide yes) (show_name no) (do_not_autoplace no) (effects (font (size 1.27 1.27))))
  (pin "1"))
 (symbol
  (lib_id "Device:C")
  (at 137.16 69.85 0)
  (unit 1)
  (body_style 1)
  (exclude_from_sim no)
  (in_bom yes)
  (on_board yes)
  (in_pos_files yes)
  (dnp no)
  (property "Reference" "C1" (at 139.7 68.58 0) (show_name no) (do_not_autoplace no) (effects (font (size 1.27 1.27)) (justify left)))
  (property "Value" "100n" (at 139.7 71.12 0) (show_name no) (do_not_autoplace no) (effects (font (size 1.27 1.27)) (justify left)))
  (property "Footprint" "Capacitor_SMD:C_0402_1005Metric" (at 137.16 69.85 0) (hide yes) (show_name no) (do_not_autoplace no) (effects (font (size 1.27 1.27))))
  (property "Datasheet" "~" (at 137.16 69.85 0) (hide yes) (show_name no) (do_not_autoplace no) (effects (font (size 1.27 1.27))))
  (property "Description" "Unpolarized capacitor" (at 137.16 69.85 0) (hide yes) (show_name no) (do_not_autoplace no) (effects (font (size 1.27 1.27))))
  (property "Manufacturer" "Murata Electronics" (at 137.16 69.85 0) (hide yes) (show_name no) (do_not_autoplace no) (effects (font (size 1.27 1.27))))
  (property "Manufacturer Part Number" "GCM155R71H104KE02D" (at 137.16 69.85 0) (hide yes) (show_name no) (do_not_autoplace no) (effects (font (size 1.27 1.27))))
  (pin "1")
  (pin "2"))
 (symbol
  (lib_id "Device:C")
  (at 127 69.85 0)
  (unit 1)
  (body_style 1)
  (exclude_from_sim no)
  (in_bom yes)
  (on_board yes)
  (in_pos_files yes)
  (dnp no)
  (property "Reference" "C2" (at 129.54 68.58 0) (show_name no) (do_not_autoplace no) (effects (font (size 1.27 1.27)) (justify left)))
  (property "Value" "1u" (at 129.54 71.12 0) (show_name no) (do_not_autoplace no) (effects (font (size 1.27 1.27)) (justify left)))
  (property "Footprint" "Capacitor_SMD:C_0402_1005Metric" (at 127 69.85 0) (hide yes) (show_name no) (do_not_autoplace no) (effects (font (size 1.27 1.27))))
  (property "Datasheet" "~" (at 127 69.85 0) (hide yes) (show_name no) (do_not_autoplace no) (effects (font (size 1.27 1.27))))
  (property "Description" "Unpolarized capacitor" (at 127 69.85 0) (hide yes) (show_name no) (do_not_autoplace no) (effects (font (size 1.27 1.27))))
  (property "Manufacturer" "Samsung Electro-Mechanics" (at 127 69.85 0) (hide yes) (show_name no) (do_not_autoplace no) (effects (font (size 1.27 1.27))))
  (property "Manufacturer Part Number" "CL05A105KA5NQNC" (at 127 69.85 0) (hide yes) (show_name no) (do_not_autoplace no) (effects (font (size 1.27 1.27))))
  (pin "1")
  (pin "2"))
 (wire
  (pts (xy 127 66.04) (xy 137.16 66.04))
  (stroke (width 0) (type default)))
 (wire
  (pts (xy 137.16 66.04) (xy 165.1 66.04))
  (stroke (width 0) (type default)))
 (junction
  (at 137.16 66.04)
  (diameter 0)
  (color 0 0 0 0))
 (junction
  (at 165.1 66.04)
  (diameter 0)
  (color 0 0 0 0))
 (wire
  (pts (xy 137.16 73.66) (xy 137.16 76.2))
  (stroke (width 0) (type default)))
 (symbol
  (lib_id "power:GND")
  (at 137.16 76.2 0)
  (unit 1)
  (body_style 1)
  (exclude_from_sim no)
  (in_bom no)
  (on_board yes)
  (in_pos_files yes)
  (dnp no)
  (property "Reference" "#PWR05" (at 137.16 72.39 0) (hide yes) (show_name no) (do_not_autoplace no) (effects (font (size 1.27 1.27)) (justify left)))
  (property "Value" "GND" (at 137.16 80.01 0) (show_name no) (do_not_autoplace no) (effects (font (size 1.27 1.27))))
  (property "Footprint" "" (at 137.16 76.2 0) (hide yes) (show_name no) (do_not_autoplace no) (effects (font (size 1.27 1.27))))
  (property "Datasheet" "~" (at 137.16 76.2 0) (hide yes) (show_name no) (do_not_autoplace no) (effects (font (size 1.27 1.27))))
  (property "Description" "Power symbol creates a global label with name \\\"GND\\\" , ground" (at 137.16 76.2 0) (hide yes) (show_name no) (do_not_autoplace no) (effects (font (size 1.27 1.27))))
  (pin "1"))
 (wire
  (pts (xy 127 73.66) (xy 127 76.2))
  (stroke (width 0) (type default)))
 (symbol
  (lib_id "power:GND")
  (at 127 76.2 0)
  (unit 1)
  (body_style 1)
  (exclude_from_sim no)
  (in_bom no)
  (on_board yes)
  (in_pos_files yes)
  (dnp no)
  (property "Reference" "#PWR06" (at 127 72.39 0) (hide yes) (show_name no) (do_not_autoplace no) (effects (font (size 1.27 1.27)) (justify left)))
  (property "Value" "GND" (at 127 80.01 0) (show_name no) (do_not_autoplace no) (effects (font (size 1.27 1.27))))
  (property "Footprint" "" (at 127 76.2 0) (hide yes) (show_name no) (do_not_autoplace no) (effects (font (size 1.27 1.27))))
  (property "Datasheet" "~" (at 127 76.2 0) (hide yes) (show_name no) (do_not_autoplace no) (effects (font (size 1.27 1.27))))
  (property "Description" "Power symbol creates a global label with name \\\"GND\\\" , ground" (at 127 76.2 0) (hide yes) (show_name no) (do_not_autoplace no) (effects (font (size 1.27 1.27))))
  (pin "1"))
 (symbol
  (lib_id "power:PWR_FLAG")
  (at 127 66.04 0)
  (unit 1)
  (body_style 1)
  (exclude_from_sim no)
  (in_bom no)
  (on_board yes)
  (in_pos_files yes)
  (dnp no)
  (property "Reference" "#FLG07" (at 127 69.85 0) (hide yes) (show_name no) (do_not_autoplace no) (effects (font (size 1.27 1.27)) (justify left)))
  (property "Value" "PWR_FLAG" (at 127 62.23 0) (show_name no) (do_not_autoplace no) (effects (font (size 1.27 1.27))))
  (property "Footprint" "" (at 127 66.04 0) (hide yes) (show_name no) (do_not_autoplace no) (effects (font (size 1.27 1.27))))
  (property "Datasheet" "~" (at 127 66.04 0) (hide yes) (show_name no) (do_not_autoplace no) (effects (font (size 1.27 1.27))))
  (property "Description" "Special symbol for telling ERC where power comes from" (at 127 66.04 0) (hide yes) (show_name no) (do_not_autoplace no) (effects (font (size 1.27 1.27))))
  (pin "1"))
 (wire
  (pts (xy 162.56 104.14) (xy 162.56 106.68))
  (stroke (width 0) (type default)))
 (wire
  (pts (xy 165.1 104.14) (xy 165.1 106.68))
  (stroke (width 0) (type default)))
 (wire
  (pts (xy 162.56 106.68) (xy 165.1 106.68))
  (stroke (width 0) (type default)))
 (symbol
  (lib_id "power:GND")
  (at 162.56 106.68 0)
  (unit 1)
  (body_style 1)
  (exclude_from_sim no)
  (in_bom no)
  (on_board yes)
  (in_pos_files yes)
  (dnp no)
  (property "Reference" "#PWR08" (at 162.56 102.87 0) (hide yes) (show_name no) (do_not_autoplace no) (effects (font (size 1.27 1.27)) (justify left)))
  (property "Value" "GND" (at 162.56 110.49 0) (show_name no) (do_not_autoplace no) (effects (font (size 1.27 1.27))))
  (property "Footprint" "" (at 162.56 106.68 0) (hide yes) (show_name no) (do_not_autoplace no) (effects (font (size 1.27 1.27))))
  (property "Datasheet" "~" (at 162.56 106.68 0) (hide yes) (show_name no) (do_not_autoplace no) (effects (font (size 1.27 1.27))))
  (property "Description" "Power symbol creates a global label with name \\\"GND\\\" , ground" (at 162.56 106.68 0) (hide yes) (show_name no) (do_not_autoplace no) (effects (font (size 1.27 1.27))))
  (pin "1"))
 (symbol
  (lib_id "Device:R")
  (at 170.18 62.23 0)
  (unit 1)
  (body_style 1)
  (exclude_from_sim no)
  (in_bom yes)
  (on_board yes)
  (in_pos_files yes)
  (dnp no)
  (property "Reference" "R1" (at 172.72 60.96 0) (show_name no) (do_not_autoplace no) (effects (font (size 1.27 1.27)) (justify left)))
  (property "Value" "22R" (at 172.72 63.5 0) (show_name no) (do_not_autoplace no) (effects (font (size 1.27 1.27)) (justify left)))
  (property "Footprint" "Resistor_SMD:R_0402_1005Metric" (at 170.18 62.23 0) (hide yes) (show_name no) (do_not_autoplace no) (effects (font (size 1.27 1.27))))
  (property "Datasheet" "~" (at 170.18 62.23 0) (hide yes) (show_name no) (do_not_autoplace no) (effects (font (size 1.27 1.27))))
  (property "Description" "Resistor" (at 170.18 62.23 0) (hide yes) (show_name no) (do_not_autoplace no) (effects (font (size 1.27 1.27))))
  (property "Manufacturer" "Yageo" (at 170.18 62.23 0) (hide yes) (show_name no) (do_not_autoplace no) (effects (font (size 1.27 1.27))))
  (property "Manufacturer Part Number" "RC0402FR-0722RL" (at 170.18 62.23 0) (hide yes) (show_name no) (do_not_autoplace no) (effects (font (size 1.27 1.27))))
  (pin "1")
  (pin "2"))
 (wire
  (pts (xy 170.18 66.04) (xy 170.18 73.66))
  (stroke (width 0) (type default)))
 (symbol
  (lib_id "power:+3V3")
  (at 170.18 58.42 0)
  (unit 1)
  (body_style 1)
  (exclude_from_sim no)
  (in_bom no)
  (on_board yes)
  (in_pos_files yes)
  (dnp no)
  (property "Reference" "#PWR09" (at 170.18 62.23 0) (hide yes) (show_name no) (do_not_autoplace no) (effects (font (size 1.27 1.27)) (justify left)))
  (property "Value" "+3V3" (at 170.18 54.61 0) (show_name no) (do_not_autoplace no) (effects (font (size 1.27 1.27))))
  (property "Footprint" "" (at 170.18 58.42 0) (hide yes) (show_name no) (do_not_autoplace no) (effects (font (size 1.27 1.27))))
  (property "Datasheet" "~" (at 170.18 58.42 0) (hide yes) (show_name no) (do_not_autoplace no) (effects (font (size 1.27 1.27))))
  (property "Description" "Power symbol creates a global label with name \\\"+3V3\\\"" (at 170.18 58.42 0) (hide yes) (show_name no) (do_not_autoplace no) (effects (font (size 1.27 1.27))))
  (pin "1"))
 (symbol
  (lib_id "Transistor_FET:Q_NMOS_GSD")
  (at 167.64 116.84 0)
  (unit 1)
  (body_style 1)
  (exclude_from_sim no)
  (in_bom yes)
  (on_board yes)
  (in_pos_files yes)
  (dnp no)
  (property "Reference" "Q1" (at 172.72 115.57 0) (show_name no) (do_not_autoplace no) (effects (font (size 1.27 1.27)) (justify left)))
  (property "Value" "AO3400A" (at 172.72 118.11 0) (show_name no) (do_not_autoplace no) (effects (font (size 1.27 1.27)) (justify left)))
  (property "Footprint" "Package_TO_SOT_SMD:SOT-23" (at 167.64 116.84 0) (hide yes) (show_name no) (do_not_autoplace no) (effects (font (size 1.27 1.27))))
  (property "Datasheet" "https://www.aosmd.com/res/datasheets/AO3400A.pdf" (at 167.64 116.84 0) (hide yes) (show_name no) (do_not_autoplace no) (effects (font (size 1.27 1.27))))
  (property "Description" "N-channel MOSFET, 30 V, logic level (less than 48 mohm at a gate voltage of 2.5 V, threshold 0.65 to 1.45 V), SOT-23" (at 167.64 116.84 0) (hide yes) (show_name no) (do_not_autoplace no) (effects (font (size 1.27 1.27))))
  (property "Manufacturer" "Alpha & Omega Semiconductor" (at 167.64 116.84 0) (hide yes) (show_name no) (do_not_autoplace no) (effects (font (size 1.27 1.27))))
  (property "Manufacturer Part Number" "AO3400A" (at 167.64 116.84 0) (hide yes) (show_name no) (do_not_autoplace no) (effects (font (size 1.27 1.27))))
  (property "Assembly Note" "Q1: any N-channel MOSFET in SOT-23 (gate 1, source 2, drain 3) with a gate threshold below 1.5 V and at most 0.2 ohm at a gate voltage of 2.5 V may be substituted" (at 167.64 116.84 0) (hide yes) (show_name no) (do_not_autoplace no) (effects (font (size 1.27 1.27))))
  (pin "1")
  (pin "2")
  (pin "3"))
 (wire
  (pts (xy 170.18 104.14) (xy 170.18 111.76))
  (stroke (width 0) (type default)))
 (wire
  (pts (xy 170.18 121.92) (xy 170.18 124.46))
  (stroke (width 0) (type default)))
 (symbol
  (lib_id "power:GND")
  (at 170.18 124.46 0)
  (unit 1)
  (body_style 1)
  (exclude_from_sim no)
  (in_bom no)
  (on_board yes)
  (in_pos_files yes)
  (dnp no)
  (property "Reference" "#PWR10" (at 170.18 120.65 0) (hide yes) (show_name no) (do_not_autoplace no) (effects (font (size 1.27 1.27)) (justify left)))
  (property "Value" "GND" (at 170.18 128.27 0) (show_name no) (do_not_autoplace no) (effects (font (size 1.27 1.27))))
  (property "Footprint" "" (at 170.18 124.46 0) (hide yes) (show_name no) (do_not_autoplace no) (effects (font (size 1.27 1.27))))
  (property "Datasheet" "~" (at 170.18 124.46 0) (hide yes) (show_name no) (do_not_autoplace no) (effects (font (size 1.27 1.27))))
  (property "Description" "Power symbol creates a global label with name \\\"GND\\\" , ground" (at 170.18 124.46 0) (hide yes) (show_name no) (do_not_autoplace no) (effects (font (size 1.27 1.27))))
  (pin "1"))
 (symbol
  (lib_id "Device:R")
  (at 154.94 120.65 0)
  (unit 1)
  (body_style 1)
  (exclude_from_sim no)
  (in_bom yes)
  (on_board yes)
  (in_pos_files yes)
  (dnp no)
  (property "Reference" "R2" (at 148.59 119.38 0) (show_name no) (do_not_autoplace no) (effects (font (size 1.27 1.27)) (justify left)))
  (property "Value" "100k" (at 148.59 121.92 0) (show_name no) (do_not_autoplace no) (effects (font (size 1.27 1.27)) (justify left)))
  (property "Footprint" "Resistor_SMD:R_0402_1005Metric" (at 154.94 120.65 0) (hide yes) (show_name no) (do_not_autoplace no) (effects (font (size 1.27 1.27))))
  (property "Datasheet" "~" (at 154.94 120.65 0) (hide yes) (show_name no) (do_not_autoplace no) (effects (font (size 1.27 1.27))))
  (property "Description" "Resistor" (at 154.94 120.65 0) (hide yes) (show_name no) (do_not_autoplace no) (effects (font (size 1.27 1.27))))
  (property "Manufacturer" "Yageo" (at 154.94 120.65 0) (hide yes) (show_name no) (do_not_autoplace no) (effects (font (size 1.27 1.27))))
  (property "Manufacturer Part Number" "RC0402FR-07100KL" (at 154.94 120.65 0) (hide yes) (show_name no) (do_not_autoplace no) (effects (font (size 1.27 1.27))))
  (pin "1")
  (pin "2"))
 (wire
  (pts (xy 162.56 116.84) (xy 154.94 116.84))
  (stroke (width 0) (type default)))
 (wire
  (pts (xy 154.94 116.84) (xy 147.32 116.84))
  (stroke (width 0) (type default)))
 (label "BL_PWM"
  (at 147.32 116.84 180)
  (effects (font (size 1.27 1.27)) (justify right bottom)))
 (junction
  (at 154.94 116.84)
  (diameter 0)
  (color 0 0 0 0))
 (wire
  (pts (xy 154.94 124.46) (xy 154.94 127))
  (stroke (width 0) (type default)))
 (symbol
  (lib_id "power:GND")
  (at 154.94 127 0)
  (unit 1)
  (body_style 1)
  (exclude_from_sim no)
  (in_bom no)
  (on_board yes)
  (in_pos_files yes)
  (dnp no)
  (property "Reference" "#PWR11" (at 154.94 123.19 0) (hide yes) (show_name no) (do_not_autoplace no) (effects (font (size 1.27 1.27)) (justify left)))
  (property "Value" "GND" (at 154.94 130.81 0) (show_name no) (do_not_autoplace no) (effects (font (size 1.27 1.27))))
  (property "Footprint" "" (at 154.94 127 0) (hide yes) (show_name no) (do_not_autoplace no) (effects (font (size 1.27 1.27))))
  (property "Datasheet" "~" (at 154.94 127 0) (hide yes) (show_name no) (do_not_autoplace no) (effects (font (size 1.27 1.27))))
  (property "Description" "Power symbol creates a global label with name \\\"GND\\\" , ground" (at 154.94 127 0) (hide yes) (show_name no) (do_not_autoplace no) (effects (font (size 1.27 1.27))))
  (pin "1"))
 (text "Backlight off until BL_PWM is driven high.\nOne LED, 3.0 V typ.: R1 sets about 14 mA."
  (exclude_from_sim no)
  (at 176.53 123.19 0)
  (effects (font (size 1.27 1.27)) (justify left bottom)))
 (symbol
  (lib_id "power:GND")
  (at 243.84 128.27 0)
  (unit 1)
  (body_style 1)
  (exclude_from_sim no)
  (in_bom no)
  (on_board yes)
  (in_pos_files yes)
  (dnp no)
  (property "Reference" "#PWR12" (at 243.84 124.46 0) (hide yes) (show_name no) (do_not_autoplace no) (effects (font (size 1.27 1.27)) (justify left)))
  (property "Value" "GND" (at 243.84 132.08 0) (show_name no) (do_not_autoplace no) (effects (font (size 1.27 1.27))))
  (property "Footprint" "" (at 243.84 128.27 0) (hide yes) (show_name no) (do_not_autoplace no) (effects (font (size 1.27 1.27))))
  (property "Datasheet" "~" (at 243.84 128.27 0) (hide yes) (show_name no) (do_not_autoplace no) (effects (font (size 1.27 1.27))))
  (property "Description" "Power symbol creates a global label with name \\\"GND\\\" , ground" (at 243.84 128.27 0) (hide yes) (show_name no) (do_not_autoplace no) (effects (font (size 1.27 1.27))))
  (pin "1"))
 (wire
  (pts (xy 243.84 128.27) (xy 243.84 123.19))
  (stroke (width 0) (type default)))
 (symbol
  (lib_id "power:PWR_FLAG")
  (at 243.84 123.19 0)
  (unit 1)
  (body_style 1)
  (exclude_from_sim no)
  (in_bom no)
  (on_board yes)
  (in_pos_files yes)
  (dnp no)
  (property "Reference" "#FLG13" (at 243.84 127 0) (hide yes) (show_name no) (do_not_autoplace no) (effects (font (size 1.27 1.27)) (justify left)))
  (property "Value" "PWR_FLAG" (at 243.84 119.38 0) (show_name no) (do_not_autoplace no) (effects (font (size 1.27 1.27))))
  (property "Footprint" "" (at 243.84 123.19 0) (hide yes) (show_name no) (do_not_autoplace no) (effects (font (size 1.27 1.27))))
  (property "Datasheet" "~" (at 243.84 123.19 0) (hide yes) (show_name no) (do_not_autoplace no) (effects (font (size 1.27 1.27))))
  (property "Description" "Special symbol for telling ERC where power comes from" (at 243.84 123.19 0) (hide yes) (show_name no) (do_not_autoplace no) (effects (font (size 1.27 1.27))))
  (pin "1"))
 (sheet_instances
  (path ""
   (page "1")))
 (embedded_fonts no))
